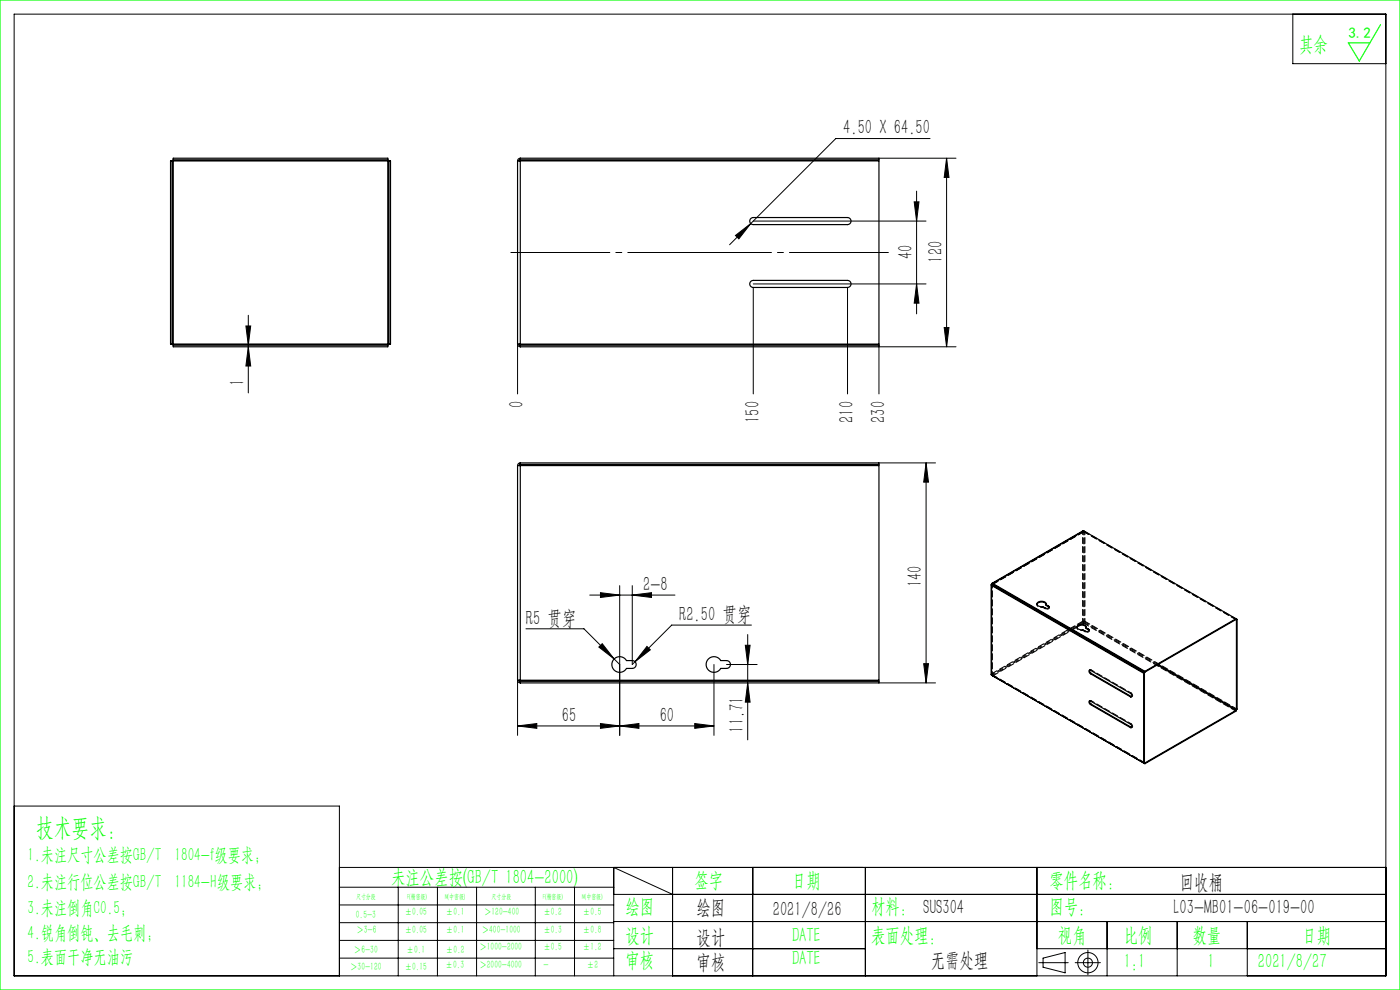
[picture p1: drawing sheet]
<svg xmlns="http://www.w3.org/2000/svg" width="297mm" height="210mm" viewBox="0 0 297 210" stroke-linecap="round" stroke-linejoin="round" font-family="sans-serif">
<g fill="none" stroke="#000" stroke-width=".21">
<path d="M3 3h291v204h-291zM274.3 3v10.5h19.7M186.5 33.6h16.3M197.3 29.4h-20l-22.5 22.5M200.8 33.6v40M200.8 33.6l.5 4h-1zM156 50l3.3-2.6-2.6 3.3zM159.8 46.9h36.6M193.9 42.8h1.1l-.6 4.1zM194.4 40.5v26.1M52.2 69.1h1l-.5 4.1zM52.7 73.6l.5 4h-1z"/>
<path d="M52.7 66.9v16.4M109.8 73v10.6M159.8 61v22.6M159.8 60.2h36.6M179.8 61v22.6M186.5 73.6h16.3M186.5 73v10.6M194.4 60.2l.6 4.1h-1.1zM200.3 69.5h1l-.5 4.1zM186.5 98.2h12M196.5 98.2v46.7M196.5 98.2l.5 4.1h-1z"/>
<path d="M111.6 133.4h12.3l7.6 7.6M125.1 126.2h18.1M127.4 125.7l4.1 .5-4.1 .5zM127.8 136.5l2.5 3.3-3.3-2.5zM131.5 124.2v31.8M134.1 126.2l4.1-.5v1zM134.1 124.2v16.8l8.4-8.4h16.9M137.2 137.1l.8 .7-3.3 2.6zM158.1 136.9h1l-.5 4.1zM158.6 134.6v22.3M109.8 154l4.1-.5v1zM109.8 144.3v11.7"/>
<path d="M109.8 154h41.7M127.4 153.5l4.1 .5-4.1 .5zM131.5 154l4-.5v1zM147.4 153.5l4.1 .5-4.1 .5zM151.5 141v15M154.1 141h6.5M158.6 144.9l.5 4h-1zM186.5 144.9h12M196 140.8h1l-.5 4.1zM3 171h69v36M72 184h222M72 188.2h58.2"/>
<path d="M72 192h58.2M72 195.7h58.2M72 199.5h58.2M84.5 188.2v18.8M92.8 188.2v18.8M101.1 188.2v18.8M113.6 188.2v18.8M121.9 188.2v18.8M130.2 189.7h163.8M130.2 195.5h163.8M142.7 189.7l-12.5-5.7v23M142.7 184v23"/>
<path d="M159.7 184v23M183.6 184v23M220 184v23M234.9 195.5v11.5M249.7 195.5v11.5M264.6 195.5v11.5M72 203.2h58.2M130.2 201.2h53.4M220 201.2h74M220.4 204.2h6.2M221.3 203.2l4.7-1.1v4.3l-4.7-1.2zM228.1 204.2h5.3"/>
<path d="M230.8 201.5v5.3"/>
<circle cx="230.8" cy="204.2" r="2.15"/>
<circle cx="230.8" cy="204.2" r=".96"/>
</g>
<path d="M108.4 53.6h80.1" fill="none" stroke="#000" stroke-width=".21" stroke-dasharray="30.5 1.3 1.3 1.3" stroke-dashoffset="9.5"/>
<path d="M0 0h297v210h-297zM292.9 5.2l-4.5 7.7-2.4-3.8h4.6" fill="none" stroke="#0f0" stroke-width=".25"/>
<g fill="#000">
<path d="M200.8 33.6l.5 4h-1zM200.3 69.5h1l-.5 4.1zM196.5 98.2l.5 4.1h-1zM196 140.8h1l-.5 4.1z"/>
<path d="M156 50l.7 .7 2.6-3.3zM127.8 136.5l-.8 .8 3.3 2.5zM137.2 137.1l-2.5 3.3 3.3-2.6z"/>
<path d="M193.9 42.8h1.1l-.6 4.1zM194.4 60.2l.6 4.1h-1.1z"/>
<path d="M52.7 73.6l.5 4h-1zM52.2 69.1h1l-.5 4.1z"/>
<path d="M134.1 126.2l4.1-.5v1zM127.4 125.7l4.1 .5-4.1 .5z"/>
<path d="M109.8 154l4.1-.5v1zM127.4 153.5l4.1 .5-4.1 .5z"/>
<path d="M147.4 153.5l4.1 .5-4.1 .5zM131.5 154l4-.5v1z"/>
<path d="M158.6 144.9l.5 4h-1zM158.1 136.9h1l-.5 4.1z"/>
</g>
<g fill="none" stroke="#000" stroke-width=".25">
<path d="M36.5 34.1h.3M36.5 34.1h-.3v38.9h.3M36.5 34.1v38.9M36.7 33.9l.1 .2M36.7 33.9v-.3h45.6v.3M36.7 33.9h45.6M36.8 34.1h45.5M36.8 34.1v38.9M82.3 34.1v38.9M82.3 33.9v.2M82.5 34.1h-.2M82.5 34.1h.3v38.9h-.3"/>
<path d="M82.5 34.1v38.9M109.8 34.1v38.9M110.4 34.1h-.6M110.4 33.6a.58 .58 0 0 0-.6 .5M110.4 33.9l-.3 .2M110.4 33.6h76.1v.3h-76.1M110.4 34.1h76.1v38.9h-76.1M110.4 33.6v.3M110.4 34.1v38.9M159.3 59.7l.5-.2h20a.75 .75 0 0 1 .7 .7 .75 .75 0 0 1-.7 .8h-20a.75 .75 0 0 1-.7-.5 .75 .75 0 0 1 .2-.8zM159.3 46.3l.5-.2h20a.75 .75 0 0 1 .7 .8 .75 .75 0 0 1-.7 .7h-20a.75 .75 0 0 1-.7-.4 .75 .75 0 0 1 .2-.9zM36.7 73.2h45.6"/>
<path d="M36.7 73.2v.4h45.6v-.4M36.8 73h-.3M36.8 73l-.1 .2M36.8 73h45.5M82.3 73h.2M82.3 73v.2M109.8 73h.6M109.8 73a.58 .58 0 0 0 .6 .6M110.1 73l.3 .2M110.4 73.2h76.1v.4h-76.1M110.4 73.2v.4M109.8 98.8v45.5"/>
<path d="M110.4 98.8h-.6M110.4 98.2a.58 .58 0 0 0-.6 .6M110.4 98.5l-.3 .3M110.4 98.2h76.1v.3h-76.1M110.4 98.8h76.1v45.5h-76.1M110.4 98.2v.3M110.4 98.8v45.5M229.9 112.6l-19.5 11.1M229.9 112.6l32.5 18.8M229.9 112.6l-19.3 11.2M130.3 139.8a1.67 1.67 0 0 1 2.6 .3h1.2a.83 .83 0 0 1 .9 .9 .83 .83 0 0 1-.9 .8h-1.2a1.67 1.67 0 0 1-2.5 .5 1.67 1.67 0 0 1-.1-2.5zM150.3 139.8a1.67 1.67 0 0 1 2.6 .3h1.2a.83 .83 0 0 1 .9 .9 .83 .83 0 0 1-.9 .8h-1.2a1.67 1.67 0 0 1-2.5 .5 1.67 1.67 0 0 1-.1-2.5z"/>
<path d="M210.3 124l.1 19.2M210.4 123.9v.3M210.4 124.2l32.2 18.6M210.4 124.2v19M210.4 123.9l.1 .1M210.5 124v.1M210.5 124.1l-.1 .1M210.5 124.1l32.3 18.6M210.6 123.8l-.2 .1M210.6 123.9l-.1 .1M210.6 123.8l32.3 18.6M210.6 123.9l32.3 18.7"/>
<path d="M210.6 123.8v.1M220 128.2a1.24 1.24 0 0 1 2 0M221.9 128.3a.97 .97 0 0 0-1.6-.6 .5 .5 0 0 0-.3 .6 .5 .5 0 0 0 .6 .3l.6 .1 .5 .3a.47 .47 0 0 0 .5 .1 .47 .47 0 0 0 .3-.5h-.1M221.9 128.3l.5 .3M221.9 128.3v.1l.5 .3M222.4 128.7l.2 .1M222.4 128.6v.1M227.1 133.4l-.2 .2M227.3 133.6l-.2 .1M228.5 133.1a1.24 1.24 0 0 1 1.9 0M230.4 133.2a.97 .97 0 0 0-1.6-.6 .5 .5 0 0 0-.3 .6 .5 .5 0 0 0 .5 .3l.7 .1 .5 .3a.47 .47 0 0 0 .5 .1 .47 .47 0 0 0 .3-.5h-.1M230.4 133.2l.5 .3"/>
<path d="M230.4 133.2v.1l.5 .3M230.9 133.6l.2 .1M230.9 133.5v.1M262.2 131.4v-.1l-19.3 11.1M262.2 131.4l-19.3 11.2M262.2 131.4l.1 .1M262.3 131.5v19M262.4 131.4l-.1 .1M262.4 131.4v19l-.1 .1M109.8 144.3h.6M109.8 144.3a.58 .58 0 0 0 .6 .6M110.1 144.3l.3 .2"/>
<path d="M110.4 144.5h76.1v.4h-76.1M110.4 144.5v.4M210.4 143.2l32.5 18.8M210.6 143.4h.1M231.2 142.1v.4l.3 .3M231.2 148.7v.3l.3 .4M231.3 149.4a.37 .37 0 0 1-.3-.3 .37 .37 0 0 1 .3-.4l8.5 4.9a.37 .37 0 0 1 .3 .4 .37 .37 0 0 1-.3 .3M231.3 142.9a.37 .37 0 0 1-.3-.4 .37 .37 0 0 1 .3-.3l8.5 4.9a.37 .37 0 0 1 .3 .3 .37 .37 0 0 1-.3 .4M231.3 149.4l8.5 4.9M231.3 142.9l8.5 4.9M231.5 142.8l-.2 .1M231.5 142.8l8.5 4.9"/>
<path d="M231.5 149.4h-.2M231.5 149.4l8.5 4.9M240 147.7l.1 .1M240 154.3h.1M240 147.7l-.2 .1M240 154.3h-.2M242.6 142.8v19.1l.2-.1M242.8 142.7l-.2 .1M242.8 142.7v19.1M242.9 142.4v.2M245.5 141l16.7 9.7M245.7 140.9l16.6 9.6"/>
<path d="M262.2 150.7v.1l-19.3 11.2M262.2 150.7l-19.3 11.1M242.8 161.8h.1M242.9 161.8v.2"/>
</g>
<g fill="none" stroke="#000" stroke-width=".21" stroke-dasharray="1.3 .6">
<path d="M229.7 112.8v-.2M229.8 112.8h.1M229.8 112.8h-.1M229.8 112.8l-19.3 11.1M229.9 112.8l-19.3 11.1M229.9 112.6v.2M230 112.8h-.2M230.2 112.8h-.2M230.2 112.8h-.5M210.4 124.2v-.3M210.4 123.9l19.3-11.1M210.6 123.9l19.2-11.1"/>
<path d="M220 128.1v.2M221.2 128.7v.1M221.7 129v.1M221.7 129.1l-.5-.3M222 128.2l-.1 .2M222 128.3v-.2M222.6 128.9v-.1M228.4 133v.2M229.7 131.8l-19.3 11.1M229.7 131.8h.5M229.7 133.6v.1M229.8 131.9l-2.7 1.5"/>
<path d="M229.8 131.9h.2M229.8 131.9l-.1-.1M229.9 132.2l-19.3 11.2M229.9 132l-.1-.1M229.9 132.2l-.2-.4M229.9 132.2v-.2M230.2 131.8l-.2 .1M230.2 133.9v.1M230.2 134l-.5-.3M230.4 133.1v.2M230.4 133.2v-.2M231.1 133.8v-.1"/>
<path d="M210.3 143.1l.1-.2M210.4 143.2l.1-.1M210.4 142.9l.2 .5M210.5 143.1v-.1M210.5 143l.1 .2M210.5 143l-.1-.1M210.6 143.4v-.2M231.2 142.1h.3M231.2 148.7l.3-.1M231.2 142.1l-.1 .1M231.2 148.6l-.1 .1M231.5 142.1l-.2 .1"/>
<path d="M231.5 148.6l-.2 .1M240 147l-.2 .1M240 153.5l-.2 .1M240 147.8l.2-.1M240 154.4l.2-.1"/>
</g>
<path d="M222.6 128.8a.48 .48 0 0 1-.3 .5 .48 .48 0 0 1-.6-.2M231.1 133.7a.48 .48 0 0 1-.4 .5 .48 .48 0 0 1-.5-.2M231.5 142.1l8.5 4.9M231.5 148.6l8.5 4.9M240 147a.44 .44 0 0 1 .1 .8M240 153.5a.44 .44 0 0 1 .1 .8" fill="none" stroke="#000" stroke-width=".21" stroke-dasharray="1.3 .6" stroke-dashoffset=".5"/>
<path d="M221.2 128.8a.94 .94 0 0 1-1.2-.6M229.7 133.7a.94 .94 0 0 1-1.2-.6" fill="none" stroke="#000" stroke-width=".21" stroke-dasharray="1.3 .6" stroke-dashoffset=".8"/>
<path d="M229.9 112.8l32.3 18.6M227.3 133.6l2.6-1.6M229.9 132.2l32.3 18.6M230 131.9l15.7 9M230.2 131.8l32.2 18.6M210.5 143.1l32.3 18.7" fill="none" stroke="#000" stroke-width=".21" stroke-dasharray="1.3 .6" stroke-dashoffset=".1"/>
<path d="M230 112.8l32.2 18.6M230.2 112.8l32 18.5M229.9 132l15.6 9M210.6 143.2l32.2 18.6" fill="none" stroke="#000" stroke-width=".21" stroke-dasharray="1.3 .6" stroke-dashoffset=".2"/>
<path d="M229.7 112.8v19M229.8 112.8v19.1M230.2 112.8v19M210.5 124v19.1M210.5 124.1v19M230 131.9v-19.1M210.6 143.2l16.5-9.5" fill="none" stroke="#000" stroke-width=".21" stroke-dasharray="1.3 .6" stroke-dashoffset=".6"/>
<path d="M226.9 133.6l-16.4 9.4" fill="none" stroke="#000" stroke-width=".21" stroke-dasharray="1.3 .6" stroke-dashoffset=".7"/>
<text font-size="5.4" fill="#0f0" x="7.7" y="177.2">技术要求：</text>
<g font-size="4.4" fill="#0f0">
<text x="275.6" y="10.8">其余</text>
<text x="83" y="187.5">未注公差按(GB/T 1804-2000)</text>
<text x="147.3" y="188">签字</text>
<text x="168" y="188">日期</text>
<text x="222.6" y="188">零件名称：</text>
<text x="132.7" y="193.6">绘图</text>
<text x="184.8" y="193.6">材料： SUS304</text>
<text x="222.6" y="193.6">图号：</text>
<text x="132.7" y="199.8">设计</text>
<text x="168" y="199.8">DATE</text>
<text x="184.8" y="199.8">表面处理：</text>
<text x="224.4" y="199.8">视角</text>
<text x="238.4" y="199.8">比例</text>
<text x="253" y="199.8">数量</text>
<text x="276.3" y="199.8">日期</text>
<text x="132.7" y="205.1">审核</text>
<text x="168" y="204.6">DATE</text>
<text x="238.4" y="205.3">1:1</text>
<text x="256.2" y="205.3">1</text>
<text x="266.9" y="205.3">2021/8/27</text>
</g>
<g font-size="4.4">
<text x="178.9" y="28.5">4.50 X 64.50</text>
<text x="193.6" y="55" transform="rotate(-90 193.6 55)">40</text>
<text x="199.9" y="55.7" transform="rotate(-90 199.9 55.7)">120</text>
<text x="51.8" y="81.8" transform="rotate(-90 51.8 81.8)">1</text>
<text x="111.1" y="86.6" transform="rotate(-90 111.1 86.6)">0</text>
<text x="161.1" y="89.7" transform="rotate(-90 161.1 89.7)">150</text>
<text x="181.1" y="89.7" transform="rotate(-90 181.1 89.7)">210</text>
<text x="187.8" y="89.7" transform="rotate(-90 187.8 89.7)">230</text>
<text x="136.4" y="125.4">2-8</text>
<text x="195.6" y="124.5" transform="rotate(-90 195.6 124.5)">140</text>
<text x="144.1" y="131.7">R2.50 贯穿</text>
<text x="111.6" y="132.5">R5 贯穿</text>
<text x="119.2" y="153.1">65</text>
<text x="140" y="153.1">60</text>
<text x="157.7" y="155.4" transform="rotate(-90 157.7 155.4)">11.71</text>
<text x="250.3" y="188.6">回收桶</text>
<text x="147.8" y="194">绘图</text>
<text x="163.9" y="194.3">2021/8/26</text>
<text x="249" y="194">L03-MB01-06-019-00</text>
<text x="147.8" y="200.2">设计</text>
<text x="147.8" y="205.5">审核</text>
<text x="197.5" y="205">无需处理</text>
</g>
<g font-size="4" fill="#0f0">
<text x="5.9" y="182.6">1.未注尺寸公差按GB/T 1804-f级要求；</text>
<text x="5.9" y="188.4">2.未注行位公差按GB/T 1184-H级要求；</text>
<text x="5.9" y="193.9">3.未注倒角C0.5；</text>
<text x="5.9" y="199.2">4.锐角倒钝、去毛刺；</text>
<text x="5.9" y="204.2">5.表面干净无油污</text>
</g>
<text font-size="3.2" fill="#0f0" x="286.1" y="8">3.2</text>
<g font-size="2.3" fill="#0f0">
<text x="75.5" y="194.7">0.5-3</text>
<text x="75.6" y="198">＞3-6</text>
<text x="85.9" y="194.2">±0.05</text>
<text x="85.9" y="198">±0.05</text>
<text x="94.6" y="194.2">±0.1</text>
<text x="94.6" y="198">±0.1</text>
<text x="102.2" y="198">＞400-1000</text>
<text x="102.7" y="194.2">＞120-400</text>
<text x="115.3" y="194.2">±0.2</text>
<text x="115.3" y="198">±0.3</text>
<text x="123.7" y="194.2">±0.5</text>
<text x="123.7" y="198">±0.8</text>
<text x="75.1" y="202.2">＞6-30</text>
<text x="86.3" y="202.2">±0.1</text>
<text x="94.6" y="202.2">±0.2</text>
<text x="101.7" y="201.6">＞1000-2000</text>
<text x="115.3" y="201.6">±0.5</text>
<text x="123.7" y="201.6">±1.2</text>
<text x="74.3" y="205.8">＞30-120</text>
<text x="85.9" y="205.8">±0.15</text>
<text x="94.5" y="205.4">±0.3</text>
<text x="101.7" y="205.4">＞2000-4000</text>
<text x="115.3" y="205.4">-</text>
<text x="124.5" y="205.4">±2</text>
</g>
<g font-size="1.5" fill="#0f0">
<text x="75.5" y="190.6">尺寸分段</text>
<text x="86.4" y="190.6">F(精密级)</text>
<text x="94.4" y="190.6">M(中密级)</text>
<text x="104.3" y="190.6">尺寸分段</text>
<text x="115.2" y="190.6">F(精密级)</text>
<text x="123.5" y="190.6">M(中密级)</text>
</g>
</svg>
